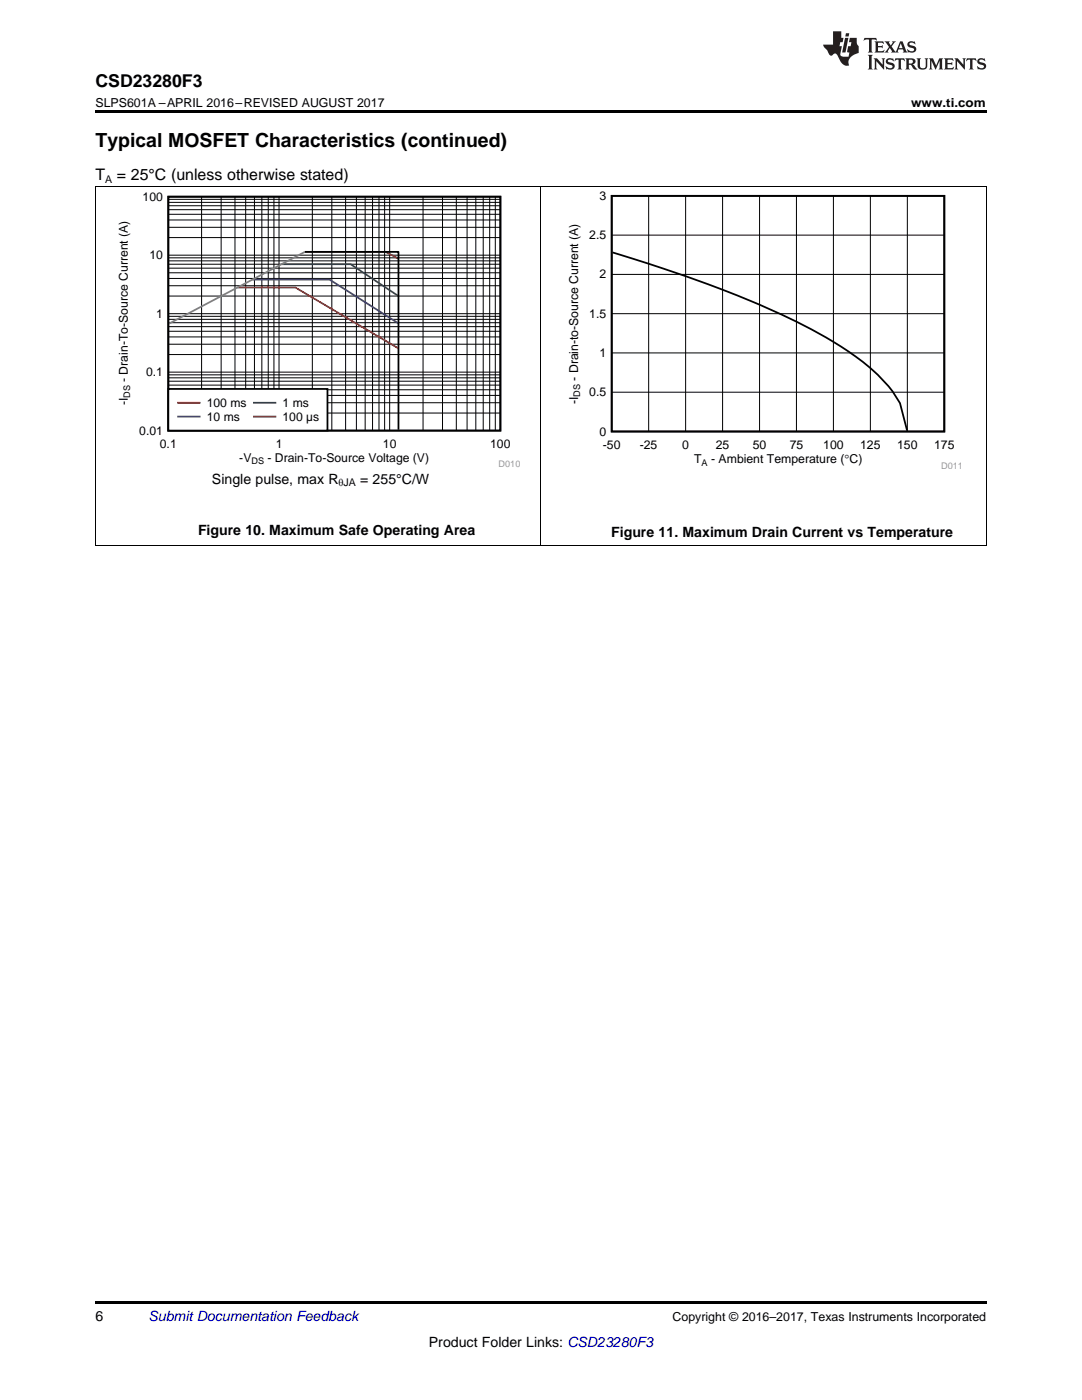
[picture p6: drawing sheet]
<svg xmlns="http://www.w3.org/2000/svg" width="216mm" height="279mm" viewBox="0 0 216 279" stroke-linecap="round" stroke-linejoin="round" font-family="sans-serif">
<path d="M19 259.7h177.8v.5h-177.8z" fill="#000"/>
<path d="M19.1 37.2v71.7M107.9 37.2v71.7M196.8 37.2v71.7M19 108.9h177.8" fill="none" stroke="#000" stroke-width=".2"/>
<path d="M113 38.2h78.8v55.4h-78.8z" fill-rule="evenodd" fill="#fff"/>
<path d="M122.1 39.1h66.3v47h-66.3zM122.2 50.4a258.7 258.7 0 0 1 36.7 13.8 67.1 67.1 0 0 1 16.3 10.6l2.9 3.3 1.5 2.4 1.4 5.4" fill="none" stroke="#000" stroke-width=".36"/>
<g fill="none" stroke="#000" stroke-width=".2">
<path d="M129.4 39.1v47M136.8 39.1v47M144.2 39.1v47M151.6 39.1v47M158.9 39.1v47M166.3 39.1v47M173.7 39.1v47M181 39.1v47M122.1 54.8h66.3M122.1 46.9h66.3M122.1 78.3h66.3M122.1 70.4h66.3"/>
<path d="M122.1 62.6h66.3"/>
</g>
<path d="M23.2 38.3h80.6v55h-80.6z" fill-rule="evenodd" fill="#fff"/>
<path d="M33.6 39.3h66.2v46.6h-66.2zM60.8 50.3h18.7v35.5" fill="none" stroke="#000" stroke-width=".35"/>
<g fill="none" stroke="#000" stroke-width=".2">
<path d="M33.6 39.8h66.3M40.2 39.3v46.7M44.1 39.3v46.7M46.9 39.3v46.7M49 39.3v46.7M50.8 39.3v46.7M52.2 39.3v46.7M53.5 39.3v46.7M54.7 39.3v46.7M55.7 39.3v46.7M62.3 39.3v46.7M66.2 39.3v46.7"/>
<path d="M69 39.3v46.7M71.1 39.3v46.7M72.9 39.3v46.7M74.3 39.3v46.7M75.6 39.3v46.7M76.7 39.3v46.7M77.8 39.3v46.7M84.4 39.3v46.7M88.3 39.3v46.7M91.1 39.3v46.7M93.2 39.3v46.7M94.9 39.3v46.7"/>
<path d="M96.4 39.3v46.7M97.7 39.3v46.7M98.8 39.3v46.7M33.6 59.1h66.3M33.6 57h66.3M33.6 55.6h66.3M33.6 54.4h66.3M33.6 53.5h66.3M33.6 52.7h66.3M33.6 52.1h66.3M33.6 51.5h66.3M33.6 50.9h66.3"/>
<path d="M33.6 47.4h66.3M33.6 45.4h66.3M33.6 43.9h66.3M33.6 42.8h66.3M33.6 41.8h66.3M33.6 41.1h66.3M33.6 40.4h66.3M33.6 78.9h66.3M33.6 77.8h66.3M33.6 76.9h66.3M33.6 76.1h66.3M33.6 75.4h66.3"/>
<path d="M33.6 74.8h66.3M33.6 74.3h66.3M33.6 70.8h66.3M33.6 68.7h66.3M33.6 67.2h66.3M33.6 66.1h66.3M33.6 65.2h66.3M33.6 64.4h66.3M33.6 63.7h66.3M33.6 63.1h66.3M33.6 62.6h66.3M33.6 82.4h66.3"/>
<path d="M33.6 80.4h66.3"/>
</g>
<path d="M47.4 57.4h11.5l20.6 12.1" fill="none" stroke="#f00" stroke-width=".35"/>
<path d="M50.4 55.8h15.4l13.7 8.7" fill="none" stroke="#295c75" stroke-width=".35"/>
<path d="M56.2 52.7h13.8l9.5 6.4" fill="none" stroke="#286b49" stroke-width=".35"/>
<path d="M60.8 50.3h16.1l2.6 1.3" fill="none" stroke="#930" stroke-width=".35"/>
<path d="M60.8 50.3l-27 14.3" fill="none" stroke="#808080" stroke-width=".35"/>
<path d="M33.6 77.6h31.7v8.3h-31.7z" fill-rule="evenodd" fill="#fff"/>
<path d="M33.6 77.6h31.7v8.3h-31.7z" fill="none" stroke="#000" stroke-width=".35"/>
<path d="M35.5 80.4h4.3" fill="none" stroke="#f00" stroke-width=".35"/>
<path d="M35.5 83.1h4.3" fill="none" stroke="#295c75" stroke-width=".35"/>
<path d="M50.7 80.4h4.3" fill="none" stroke="#286b49" stroke-width=".35"/>
<path d="M50.7 83.1h4.3" fill="none" stroke="#930" stroke-width=".35"/>
<path d="M19 37.2h177.8" fill="none" stroke="#000" stroke-width=".2"/>
<path d="M19 22h177.8v.5h-177.8z" fill="#000"/>
<g fill="#231f20">
<path d="M172.5 7.6l-.1 .5 .4-.2h.6v.1v2.1l-.2 .4h.9l-.2-.4v-2.1l.1-.1h.5l.5 .2-.2-.5zM174.5 8.3l.2 .3v1.5l-.2 .4h1.8l.2-.6a1.04 1.04 0 0 1-1.3 .2v-.7h.6l.3 .2v-.6l-.3 .2h-.6v-.6l.8-.1 .4 .3-.2-.5zM176.5 8.3l.9 1.1-.9 1.1h.8l-.2-.2 .4-.7 .5 .7-.2 .2h1.5l-.2-.2 .2-.4h.9l.1 .4-.2 .2h1l-.3-.3-.7-1.9h-.5l-.9 2-.8-1 .9-1h-.8l.1 .3-.4 .5-.3-.6 .1-.2zM179.7 8.6l.4 1h-.7zM181.3 8.4a.63 .63 0 0 0-.2 .7 .63 .63 0 0 0 .6 .4l.6 .2 .1 .2a.75 .75 0 0 1-.7 .4 .75 .75 0 0 1-.6-.5l.1 .7 .1-.1a1.11 1.11 0 0 0 1.5-.6 1.13 1.13 0 0 0-1.2-.8l-.1-.4a1.04 1.04 0 0 1 1.2 .2l-.2-.5-.2 .1-.4-.2zM173.2 10.9l.2 .4v2.2l-.2 .4h1l-.3-.4v-2.2l.3-.4zM174.3 11.6l.3 .4v1.5l-.3 .4h.8l-.2-.4v-1.3l1.5 1.7v-1.9l.2-.4h-.7l.2 .4v.9l-1.1-1.3zM177 11.8a.62 .62 0 0 0-.2 .7 .62 .62 0 0 0 .6 .4l.6 .1 .1 .3a.76 .76 0 0 1-.7 .3 .76 .76 0 0 1-.7-.4l.2 .7 .1-.1a1.11 1.11 0 0 0 1.5-.6 1.13 1.13 0 0 0-1.2-.8l-.1-.4a1.04 1.04 0 0 1 1.2 .2l-.2-.6-.2 .1-.5-.1zM178.7 11.6l-.2 .6a.61 .61 0 0 1 .8-.3v1.6l-.2 .4h.9l-.2-.4v-1.6a.63 .63 0 0 1 .7 .3l-.1-.6zM180.6 11.6l.3 .4v1.5l-.3 .4h1l-.2-.2-.1-.8 .6 .2a.76 .76 0 0 0 1.2 .7l-1-1a.58 .58 0 0 0 .6-.5 .58 .58 0 0 0-.5-.6zM181.4 11.9h.1a.45 .45 0 0 1 .5 .1 .45 .45 0 0 1 .1 .5l-.8 .2zM182.9 11.6l.2 .2a2.17 2.17 0 0 0 .3 1.9 .99 .99 0 0 0 1.6-.6v-1.1l.2-.4h-.7l.2 .2a1.92 1.92 0 0 1-.2 1.8 .6 .6 0 0 1-.9-.5v-1.1l.2-.4zM185.4 11.6l.2 .4v1.5l-.2 .4h.7l-.2-.4v-1.4l.8 1.8 .8-1.8v1.4l-.2 .4h.9l-.2-.4v-1.5l.2-.4h-.8l-.6 1.5-.6-1.5zM188.4 11.6l.2 .4v1.5l-.2 .4h1.8l.1-.6a1.04 1.04 0 0 1-1.2 .1v-.6h.5l.4 .2v-.6l-.4 .2h-.5v-.7h.8l.3 .3-.1-.6zM190.5 11.6l.2 .4v1.5l-.2 .4h.7l-.2-.4v-1.3l1.5 1.7v-1.9l.2-.4h-.7l.2 .4v.9l-1.1-1.3zM192.9 11.6l-.1 .6a.61 .61 0 0 1 .7-.3l.1 1.6-.3 .4h1l-.3-.4 .1-1.6a.63 .63 0 0 1 .7 .3l-.1-.6zM195.2 11.8a.62 .62 0 0 0-.2 .7 .62 .62 0 0 0 .6 .4l.6 .1 .1 .3a.76 .76 0 0 1-.7 .3 .76 .76 0 0 1-.6-.4l.1 .7 .1-.1a1.11 1.11 0 0 0 1.6-.6 1.13 1.13 0 0 0-1.3-.8l-.1-.4a1.04 1.04 0 0 1 1.2 .2l-.1-.6-.2 .1-.5-.1z"/>
<path d="M166.2 6.3v2.6h-1.9v.4l.8 .9a.91 .91 0 0 0 1 .8 .56 .56 0 0 1 .5-.3 .56 .56 0 0 1 .5 .3l.4 .8a1.53 1.53 0 0 0 1.9 1.2 1.54 1.54 0 0 1 1-2.1l.9-.3v-1.4a1.52 1.52 0 0 1-.4-1.6h-1.3l-.2 .8h.5l-.2 .8h-.5l-.1 1v.2l.4 .1-.2 .8a1.93 1.93 0 0 1-1.6-.3l.3-1.8h-.5l.2-.8h.4l.2-.8h-.4v-1.3zM168.6 7.6l-.6 2.9h.7l.6-2.9zM168.8 6.6l-.1 .7h.6l.2-.7z"/>
</g>
<text font-size="3.9" x="19" y="29.3">Typical MOSFET Characteristics (continued)</text>
<text font-size="3.5" x="19" y="17.3">CSD23280F3</text>
<g font-size="3.2">
<text x="19" y="36">T</text>
<text x="23.3" y="36">= 25°C (unless otherwise stated)</text>
</g>
<g font-size="2.8">
<text x="42.3" y="96.5">Single pulse, max R</text>
<text x="71.9" y="96.5">= 255°C/W</text>
<text x="39.5" y="106.9">Figure 10. Maximum Safe Operating Area</text>
<text x="122" y="107.2">Figure 11. Maximum Drain Current vs Temperature</text>
<text x="19" y="263.6">6</text>
<text x="85.6" y="268.9">Product Folder Links: CSD23280F3</text>
</g>
<text font-size="2.8" fill="#0000c8" x="29.6" y="263.6">Submit Documentation Feedback</text>
<g font-size="2.5">
<text x="19" y="21.4">SLPS601A –APRIL 2016–REVISED AUGUST 2017</text>
<text x="181.8" y="21.4">www.ti.com</text>
<text x="134.2" y="263.6">Copyright © 2016–2017, Texas Instruments Incorporated</text>
</g>
<g font-size="2.4">
<text x="28.5" y="40.1">100</text>
<text x="119.6" y="39.9">3</text>
<text x="117.6" y="47.7">2.5</text>
<text x="29.8" y="51.7">10</text>
<text x="119.6" y="55.6">2</text>
<text x="31.2" y="63.4">1</text>
<text x="117.6" y="63.4">1.5</text>
<text x="119.6" y="71.2">1</text>
<text x="25.5" y="76.2" transform="rotate(-90 25.5 76.2)">- Drain-To-Source Current (A)</text>
<text x="29.1" y="75.1">0.1</text>
<text x="115.3" y="75.9" transform="rotate(-90 115.3 75.9)">- Drain-to-Source Current (A)</text>
<text x="25.5" y="80.9" transform="rotate(-90 25.5 80.9)">-I</text>
<text x="41.3" y="81.2">100 ms</text>
<text x="56.4" y="81.2">1 ms</text>
<text x="115.3" y="80.7" transform="rotate(-90 115.3 80.7)">-I</text>
<text x="117.6" y="79.1">0.5</text>
<text x="27.8" y="86.7">0.01</text>
<text x="31.9" y="89.5">0.1</text>
<text x="41.3" y="84">10 ms</text>
<text x="55" y="89.5">1</text>
<text x="56.4" y="84">100 µs</text>
<text x="76.4" y="89.5">10</text>
<text x="97.8" y="89.5">100</text>
<text x="119.6" y="86.9">0</text>
<text x="120.3" y="89.7">-50</text>
<text x="127.7" y="89.7">-25</text>
<text x="136.1" y="89.7">0</text>
<text x="142.8" y="89.7">25</text>
<text x="150.2" y="89.7">50</text>
<text x="157.6" y="89.7">75</text>
<text x="164.3" y="89.7">100</text>
<text x="171.6" y="89.7">125</text>
<text x="179" y="89.7">150</text>
<text x="186.4" y="89.7">175</text>
<text x="47.8" y="92.3">-V</text>
<text x="53.4" y="92.3">- Drain-To-Source Voltage (V)</text>
<text x="138.5" y="92.5">T</text>
<text x="141.9" y="92.5">- Ambient Temperature (qC)</text>
</g>
<g font-size="2.1">
<text x="21" y="36.6">A</text>
<text x="67.6" y="97.1">θJA</text>
</g>
<g font-size="1.8">
<text x="26" y="79.4" transform="rotate(-90 26 79.4)">DS</text>
<text x="115.8" y="79.2" transform="rotate(-90 115.8 79.2)">DS</text>
<text x="50.2" y="92.7">DS</text>
<text x="140" y="92.9">A</text>
</g>
<g font-size="1.8" fill="#999">
<text x="99.5" y="93.2">D010</text>
<text x="187.8" y="93.5">D011</text>
</g>
</svg>
